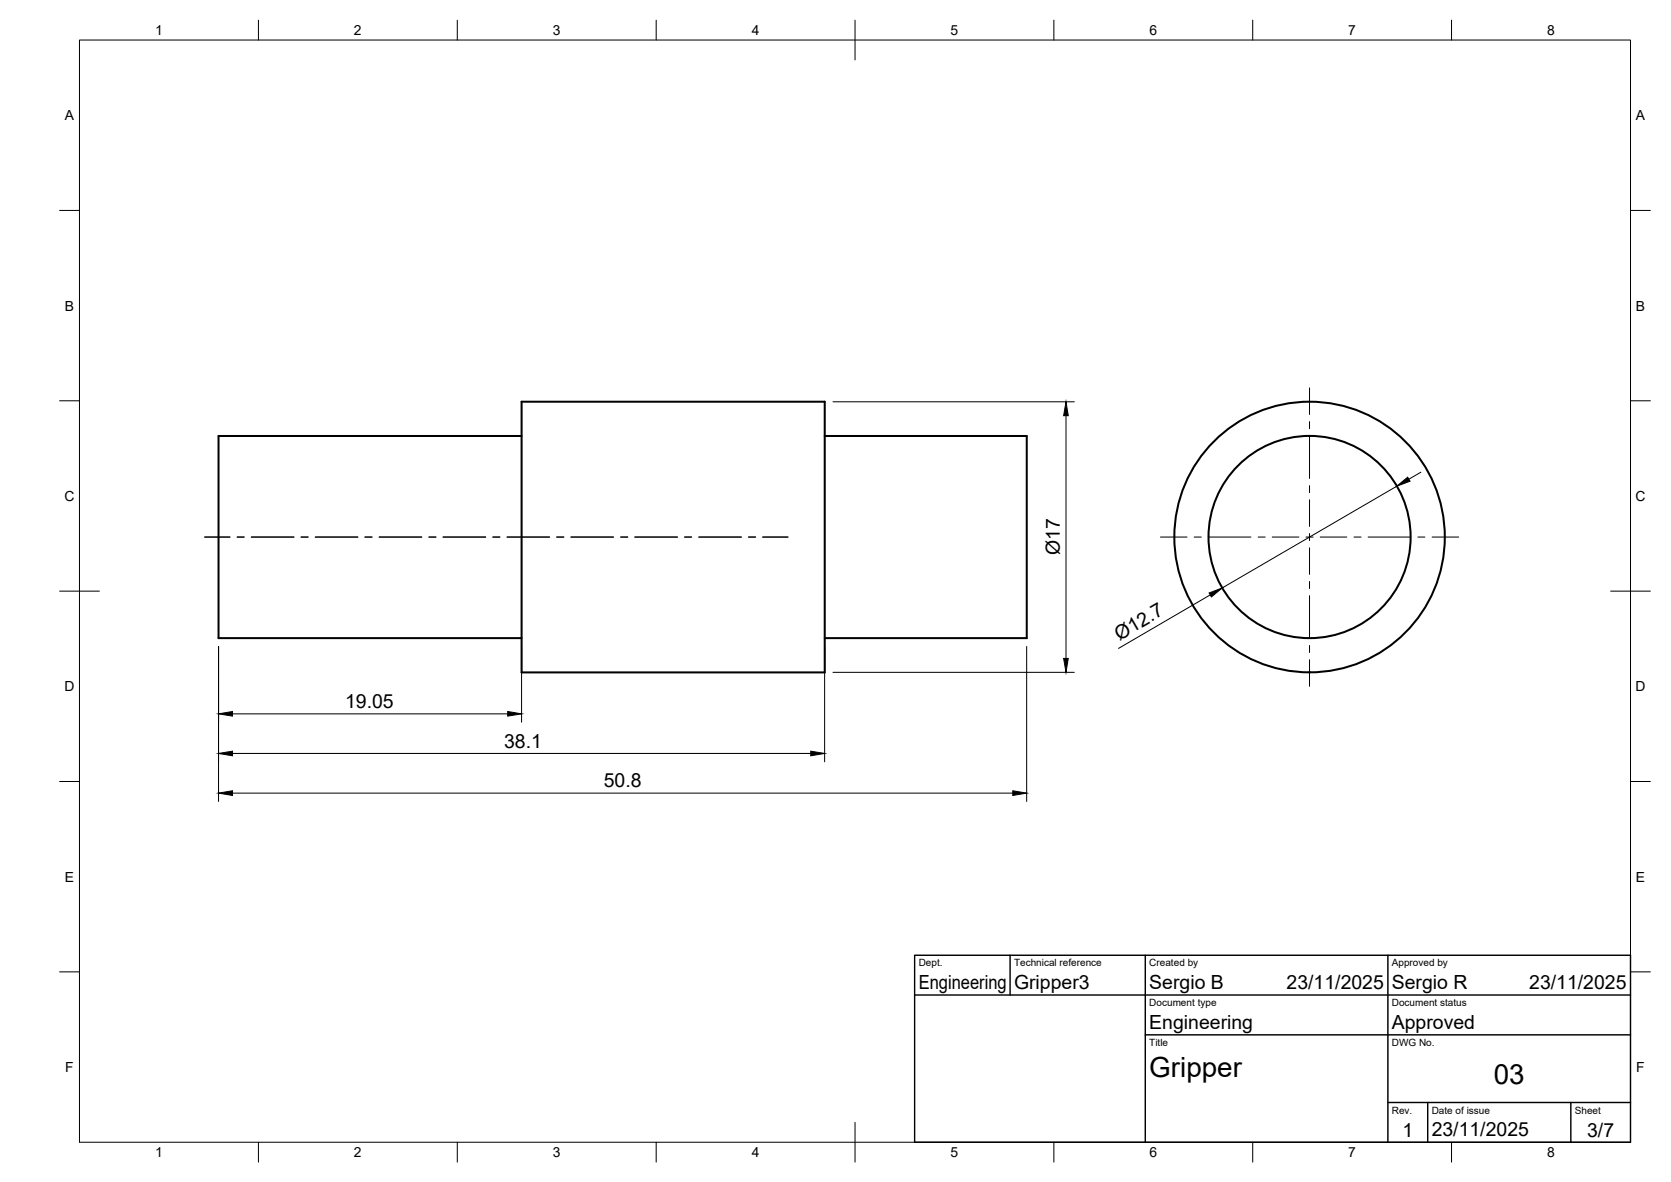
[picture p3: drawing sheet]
<svg xmlns="http://www.w3.org/2000/svg" width="420mm" height="297mm" viewBox="0 0 420 297" stroke-linecap="round" stroke-linejoin="round" font-family="sans-serif">
<!-- layer: Visible -->
<g fill="none" stroke="#000" stroke-width=".51">
<path d="M131.1 109.6h-76.2v50.8h76.2M131.1 101h76.3v68h-76.3zM207.4 109.6h50.8v50.8h-50.8"/>
<circle cx="329.3" cy="135" r="25.4"/>
<circle cx="329.3" cy="135" r="34"/>
</g>
<!-- layer: BORDER -->
<g fill="none" stroke="#000" stroke-width=".25">
<path d="M20 10.1h390v276.9h-390zM65 5.1v5M115 5.1v5M165 5.1v5M215 5.1v10M265 5.1v5M315 5.1v5M365 5.1v5M15 52.9h5M410 52.9h5M15 100.7h5M410 100.7h5"/>
<path d="M15 148.6h10M405 148.6h10M15 196.4h5M410 196.4h5M15 244.2h5M410 244.2h5M65 287v5M115 287v5M165 287v5M215 282.1v9.9M265 287v5M315 287v5"/>
<path d="M365 287v5"/>
</g>
<!-- layer: TITLEBLOCK -->
<path d="M230 240.1h180v46.9h-180zM230 250h180M254 240.1v9.9M288 240.1v46.9M349 240.1v46.9M288 260.1h122M349 277.1h61M359 277.1v9.9M395 277.1v9.9" fill="none" stroke="#000" stroke-width=".36"/>
<!-- layer: Smart Centers -->
<g fill="none" stroke="#000" stroke-width=".25">
<path d="M329.3 97.5v6.7M329.3 105.9v1.8M329.3 109.5v10.7M51.5 135h6.3M59.6 135h1.8M63.2 135h10.7M75.7 135h1.8M79.3 135h10.7M91.8 135h1.8M95.3 135h10.7M107.8 135h1.8M111.4 135h10.7"/>
<path d="M123.9 135h1.8M127.5 135h10.7M140 135h1.8M143.6 135h10.7M156.1 135h1.7M159.6 135h10.7M172.1 135h1.8M175.7 135h10.7M188.2 135h1.8M191.8 135h6.3M291.8 135h6.7M300.2 135h1.8"/>
<path d="M303.8 135h10.7M316.3 135h1.8M319.9 135h6.7M328.4 135h1.8M329.3 122v1.8M329.3 125.6v6.7M329.3 134.1v1.8M329.3 137.7v6.6M332 135h6.6M340.4 135h1.8M344 135h10.7M356.5 135h1.8"/>
<path d="M360.1 135h6.7M329.3 146.1v1.8M329.3 149.7v10.7M329.3 162.2v1.8M329.3 165.8v6.7"/>
</g>
<!-- layer: FD_Dimensions -->
<g fill="none" stroke="#000" stroke-width=".25">
<path d="M209.4 101h60.7M268 104.5v61M357.3 118.7l-3.1 1.7M351.2 122.2l-43.9 25.6M304.3 149.5l-23.1 13.4M54.9 162.5v38.9M58.5 179.4h69.2M131.1 162.5v19M207.3 162.5v29M209.4 169h60.7M258.1 162.5v38.9M58.5 199.3h196.2"/>
<path d="M58.5 189.3h145.4"/>
</g>
<path d="M268 101l.6 3.5h-1.2zM351.2 122.2l2.7-2.3 .6 1zM304 149l3.3-1.2-2.7 2.2zM54.9 179.4l3.6-.6v1.2zM127.7 178.8l3.4 .6-3.4 .6zM267.4 165.5h1.2l-.6 3.5zM54.9 199.3l3.6-.6v1.2zM54.9 189.3l3.6-.5v1.1zM203.9 188.8l3.4 .5-3.4 .6zM254.7 198.7l3.4 .6-3.4 .6z" fill="#000" stroke="#000" stroke-width=".25"/>
<g font-size="7">
<text x="289" y="270.6">Gripper</text>
<text x="375.6" y="272.3">03</text>
</g>
<g font-size="4.9">
<text x="266.5" y="139.6" transform="rotate(-90 266.5 139.6)">Ø17</text>
<text x="281.5" y="161" transform="rotate(-30 281.5 161)">Ø12.7</text>
<text x="86.8" y="177.9">19.05</text>
<text x="126.7" y="187.9">38.1</text>
<text x="151.8" y="197.9">50.8</text>
<text x="231" y="248.5">Engineering</text>
<text x="255" y="248.5">Gripper3</text>
<text x="289" y="248.5">Sergio B</text>
<text x="323.5" y="248.5">23/11/2025</text>
<text x="350" y="248.5">Sergio R</text>
<text x="384.5" y="248.5">23/11/2025</text>
<text x="289" y="258.6">Engineering</text>
<text x="350" y="258.6">Approved</text>
<text x="352.6" y="285.7">1</text>
<text x="360" y="285.5">23/11/2025</text>
<text x="399.1" y="285.7">3/7</text>
</g>
<g font-size="3.5">
<text x="39" y="8.8">1</text>
<text x="89" y="8.8">2</text>
<text x="139" y="8.8">3</text>
<text x="189" y="8.8">4</text>
<text x="239" y="8.8">5</text>
<text x="289" y="8.8">6</text>
<text x="339" y="8.8">7</text>
<text x="389" y="8.8">8</text>
<text x="16.3" y="30.2">A</text>
<text x="411.3" y="30.2">A</text>
<text x="16.3" y="78">B</text>
<text x="411.3" y="78">B</text>
<text x="16.2" y="125.9">C</text>
<text x="411.2" y="125.9">C</text>
<text x="16.2" y="173.7">D</text>
<text x="411.2" y="173.7">D</text>
<text x="16.3" y="221.6">E</text>
<text x="411.3" y="221.6">E</text>
<text x="16.4" y="269.4">F</text>
<text x="411.4" y="269.4">F</text>
<text x="39" y="290.8">1</text>
<text x="89" y="290.8">2</text>
<text x="139" y="290.8">3</text>
<text x="189" y="290.8">4</text>
<text x="239" y="290.8">5</text>
<text x="289" y="290.8">6</text>
<text x="339" y="290.8">7</text>
<text x="389" y="290.8">8</text>
</g>
<g font-size="2.5">
<text x="231" y="242.9">Dept.</text>
<text x="255" y="242.9">Technical reference</text>
<text x="289" y="242.9">Created by</text>
<text x="350" y="242.9">Approved by</text>
<text x="289" y="252.8">Document type</text>
<text x="350" y="252.8">Document status</text>
<text x="289" y="262.9">Title</text>
<text x="350" y="262.9">DWG No.</text>
<text x="350" y="279.9">Rev.</text>
<text x="360" y="279.9">Date of issue</text>
<text x="396" y="279.9">Sheet</text>
</g>
</svg>
